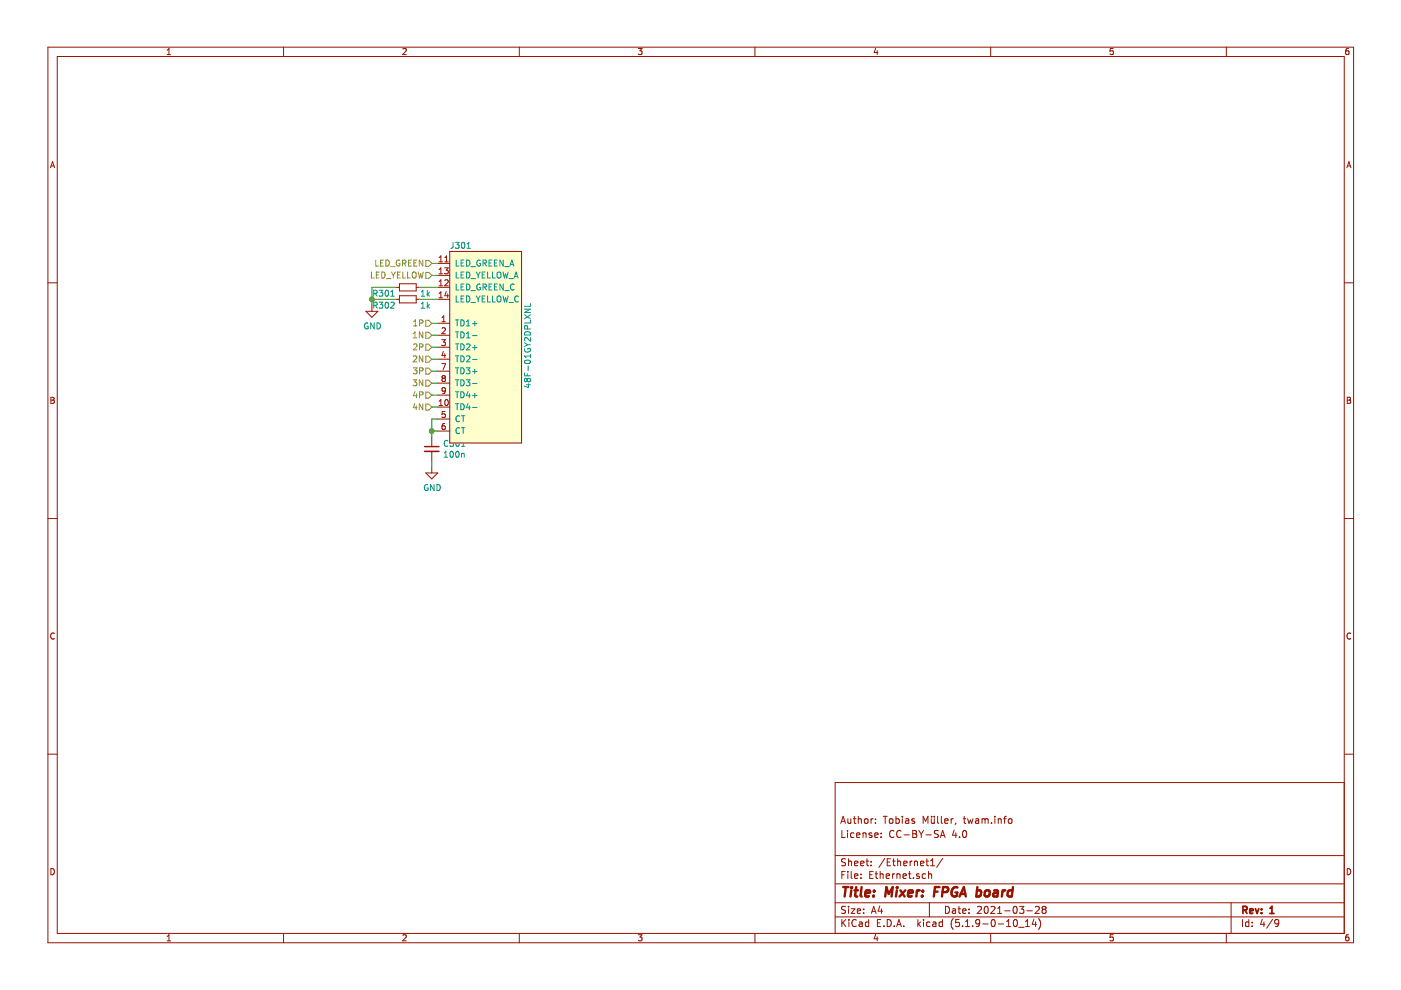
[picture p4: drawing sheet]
EESchema Schematic File Version 4
EELAYER 30 0
EELAYER END
$Descr A4 11693 8268
encoding utf-8
Sheet 5 9
Title "Mixer: FPGA board"
Date "2021-03-28"
Rev "1"
Comp ""
Comment1 "License: CC-BY-SA 4.0"
Comment2 "Author: Tobias Müller, twam.info"
Comment3 ""
Comment4 ""
$EndDescr
$Comp
L Device:C_Small C?
U 1 1
P 3600 3750
AR Path="/6086DDC9" Ref="C?"  Part="1" 
AR Path="/6080FDA3/6086DDC9" Ref="C301"  Part="1" 
AR Path="/60874CB5/6086DDC9" Ref="C401"  Part="1" 
F 0 "C401" H 3692 3796 50  0000 L CNN
F 1 "100n" H 3692 3705 50  0000 L CNN
F 2 "Capacitor_SMD:C_0603_1608Metric" H 3600 3750 50  0001 C CNN
F 3 "~" H 3600 3750 50  0001 C CNN
F 4 "C14663" H 3600 3750 50  0001 C CNN "LCSC"
	1    3600 3750
	1    0    0    -1  
$EndComp
$Comp
L twam-Misc:48F-01GY2DPLXNL J?
U 1 1
P 4050 2900
AR Path="/6086DDD0" Ref="J?"  Part="1" 
AR Path="/6080FDA3/6086DDD0" Ref="J301"  Part="1" 
AR Path="/60874CB5/6086DDD0" Ref="J401"  Part="1" 
F 0 "J401" H 3750 3750 50  0000 L CNN
F 1 "48F-01GY2DPLXNL" V 4400 2550 50  0000 L CNN
F 2 "twam-Misc:48F-01GY2DPLXNL" H 4050 2650 50  0001 C CNN
F 3 "" H 4050 2650 50  0001 C CNN
F 4 "C123172" H 4050 2900 50  0001 C CNN "LCSC"
	1    4050 2900
	1    0    0    -1  
$EndComp
Wire Wire Line
	3600 2700 3650 2700
Wire Wire Line
	3600 2800 3650 2800
Wire Wire Line
	3600 3100 3650 3100
Wire Wire Line
	3650 3000 3600 3000
Wire Wire Line
	3600 2900 3650 2900
Wire Wire Line
	3650 3200 3600 3200
Wire Wire Line
	3600 3300 3650 3300
Wire Wire Line
	3600 3400 3650 3400
Wire Wire Line
	3650 3500 3600 3500
Wire Wire Line
	3600 3500 3600 3600
Wire Wire Line
	3600 3600 3650 3600
Wire Wire Line
	3600 3650 3600 3600
Connection ~ 3600 3600
$Comp
L power:GND #PWR?
U 1 1
P 3600 3900
AR Path="/6086DDEB" Ref="#PWR?"  Part="1" 
AR Path="/6080FDA3/6086DDEB" Ref="#PWR0110"  Part="1" 
AR Path="/60874CB5/6086DDEB" Ref="#PWR0150"  Part="1" 
F 0 "#PWR0150" H 3600 3650 50  0001 C CNN
F 1 "GND" H 3605 3727 50  0000 C CNN
F 2 "" H 3600 3900 50  0001 C CNN
F 3 "" H 3600 3900 50  0001 C CNN
	1    3600 3900
	1    0    0    -1  
$EndComp
Wire Wire Line
	3600 3900 3600 3850
$Comp
L Device:R_Small R?
U 1 1
P 3400 2500
AR Path="/6086DDF2" Ref="R?"  Part="1" 
AR Path="/6080FDA3/6086DDF2" Ref="R302"  Part="1" 
AR Path="/60874CB5/6086DDF2" Ref="R402"  Part="1" 
F 0 "R402" V 3450 2400 50  0000 R CNN
F 1 "1k" V 3450 2600 50  0000 L CNN
F 2 "Resistor_SMD:R_0603_1608Metric" H 3400 2500 50  0001 C CNN
F 3 "~" H 3400 2500 50  0001 C CNN
F 4 "C21190" V 3400 2500 50  0001 C CNN "LCSC"
	1    3400 2500
	0    1    1    0   
$EndComp
Wire Wire Line
	3500 2500 3650 2500
$Comp
L Device:R_Small R?
U 1 1
P 3400 2400
AR Path="/6086DDF9" Ref="R?"  Part="1" 
AR Path="/6080FDA3/6086DDF9" Ref="R301"  Part="1" 
AR Path="/60874CB5/6086DDF9" Ref="R401"  Part="1" 
F 0 "R401" V 3450 2300 50  0000 R CNN
F 1 "1k" V 3450 2500 50  0000 L CNN
F 2 "Resistor_SMD:R_0603_1608Metric" H 3400 2400 50  0001 C CNN
F 3 "~" H 3400 2400 50  0001 C CNN
F 4 "C21190" V 3400 2400 50  0001 C CNN "LCSC"
	1    3400 2400
	0    1    1    0   
$EndComp
$Comp
L power:GND #PWR?
U 1 1
P 3100 2550
AR Path="/6086DDFF" Ref="#PWR?"  Part="1" 
AR Path="/6080FDA3/6086DDFF" Ref="#PWR0111"  Part="1" 
AR Path="/60874CB5/6086DDFF" Ref="#PWR0151"  Part="1" 
F 0 "#PWR0151" H 3100 2300 50  0001 C CNN
F 1 "GND" H 3105 2377 50  0000 C CNN
F 2 "" H 3100 2550 50  0001 C CNN
F 3 "" H 3100 2550 50  0001 C CNN
	1    3100 2550
	1    0    0    -1  
$EndComp
Wire Wire Line
	3300 2500 3100 2500
Wire Wire Line
	3100 2500 3100 2550
Connection ~ 3100 2500
Wire Wire Line
	3600 2200 3650 2200
Wire Wire Line
	3500 2400 3650 2400
Wire Wire Line
	3300 2400 3100 2400
Wire Wire Line
	3100 2400 3100 2500
Wire Wire Line
	3600 2300 3650 2300
Text HLabel 3600 2700 0    50   Input ~ 0
1P
Text HLabel 3600 2800 0    50   Input ~ 0
1N
Text HLabel 3600 2900 0    50   Input ~ 0
2P
Text HLabel 3600 3000 0    50   Input ~ 0
2N
Text HLabel 3600 3100 0    50   Input ~ 0
3P
Text HLabel 3600 3200 0    50   Input ~ 0
3N
Text HLabel 3600 3300 0    50   Input ~ 0
4P
Text HLabel 3600 3400 0    50   Input ~ 0
4N
Text HLabel 3600 2200 0    50   Input ~ 0
LED_GREEN
Text HLabel 3600 2300 0    50   Input ~ 0
LED_YELLOW
$EndSCHEMATC
